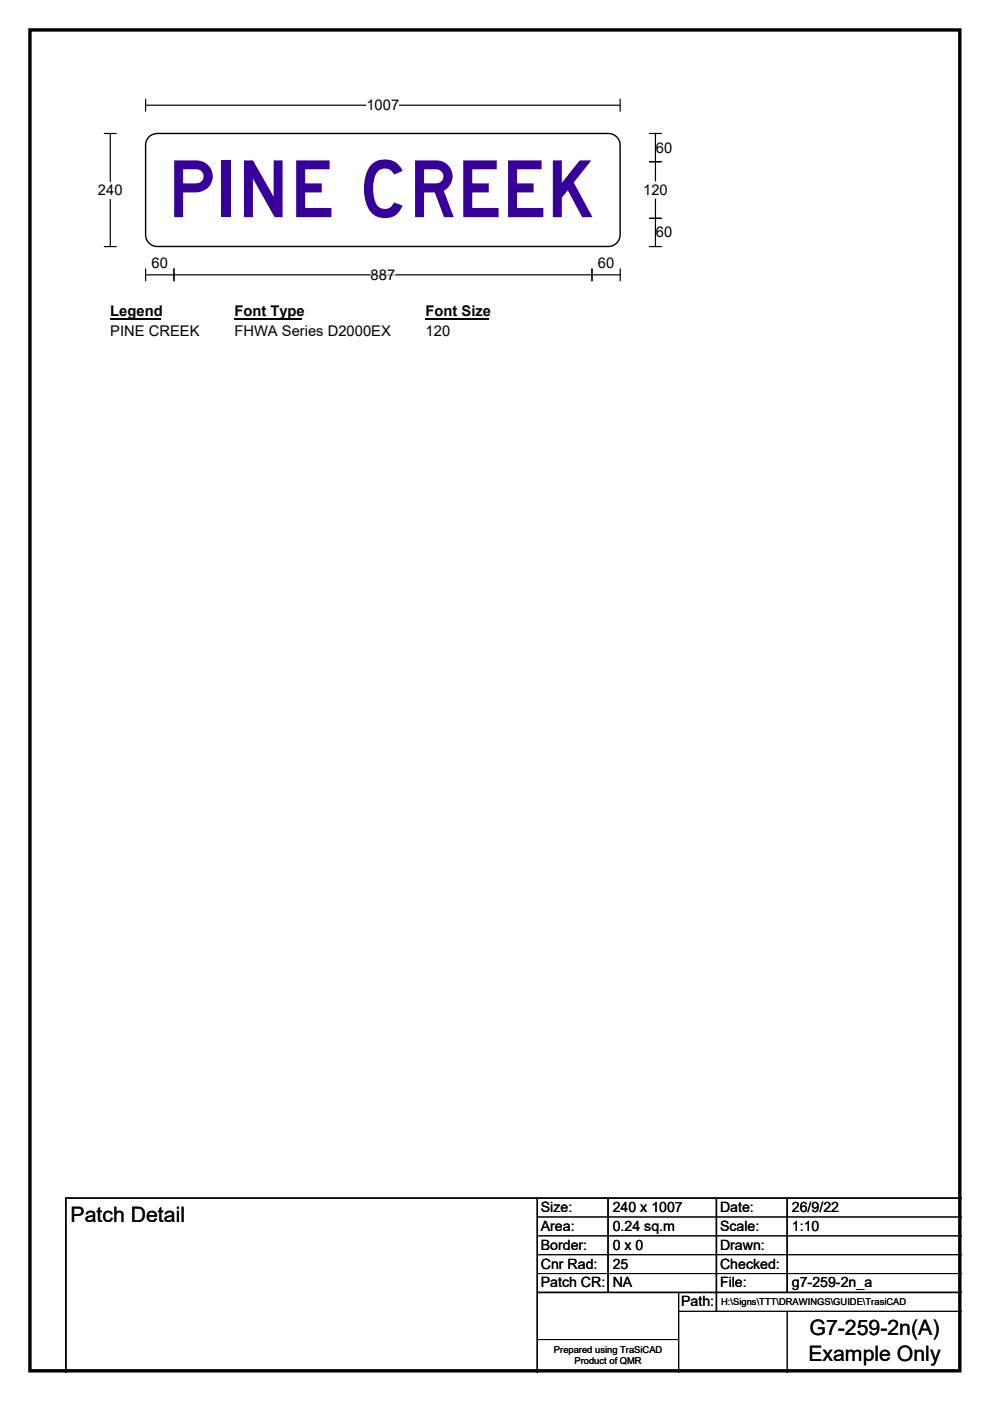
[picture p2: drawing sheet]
<svg xmlns="http://www.w3.org/2000/svg" width="210mm" height="297mm" viewBox="0 0 210 297" stroke-linecap="round" stroke-linejoin="round" font-family="sans-serif">
<path d="M6.3 6.3h197.3v284.3h-197.3z" fill="none" stroke="#000" stroke-width=".72"/>
<path d="M30.9 22.3h100.6M30.9 21v2.6M131.5 21v2.6" fill="none" stroke="#000" stroke-width=".25"/>
<path d="M77.7 20.6h7v3.5h-7z" fill="#fff"/>
<path d="M22.1 28.3h2.6M23.4 28.3v24M22.1 52.3h2.6M30.9 58.3h100.7M30.9 57v2.5M36.9 57v2.5M125.6 57v2.5M131.6 57v2.5" fill="none" stroke="#000" stroke-width=".25"/>
<path d="M78.6 58.3h5.2" fill="none" stroke="#fff" stroke-width=".25"/>
<path d="M20.8 38.6h5.2v3.5h-5.2z" fill="#fff"/>
<path d="M137.8 34.3h2.5M137.8 28.3h2.5M139 28.3v24M137.8 46.3h2.5M137.8 52.3h2.5" fill="none" stroke="#000" stroke-width=".25"/>
<path d="M139 38.5v3.5" fill="none" stroke="#fff" stroke-width=".25"/>
<path d="M23.4 64.3h10.7v3.5h-10.7z" fill="#fff"/>
<path d="M23.4 67.6h10.7" fill="none" stroke="#000" stroke-width=".32"/>
<path d="M49.7 64.3h14.4v3.5h-14.4z" fill="#fff"/>
<path d="M49.7 67.6h14.4" fill="none" stroke="#000" stroke-width=".32"/>
<path d="M90.3 64.3h13.4v3.5h-13.4z" fill="#fff"/>
<path d="M90.3 67.6h13.4" fill="none" stroke="#000" stroke-width=".32"/>
<g fill="#fff">
<path d="M23.4 68.5h18.8v3.4h-18.8z"/>
<path d="M49.7 68.5h33.1v3.4h-33.1z"/>
<path d="M90.3 68.5h5.2v3.4h-5.2z"/>
</g>
<path d="M31.4 29.2a2.49 2.49 0 0 1 2-.9h95.6a2.49 2.49 0 0 1 2.5 2.5v19a2.5 2.5 0 0 1-2.5 2.5h-95.6a2.49 2.49 0 0 1-2.5-2.5v-19v-.6z" fill-rule="evenodd" fill="#fff" stroke="#fff" stroke-width=".21"/>
<path d="M31.4 29.2a2.49 2.49 0 0 1 2-.9h95.6a2.49 2.49 0 0 1 2.5 2.5v19a2.5 2.5 0 0 1-2.5 2.5h-95.6a2.49 2.49 0 0 1-2.5-2.5v-19v-.6zM114 254v37M129 254v20M152 254v24M167 254v20M204 254h-190v37M114 274h90" fill="none" stroke="#000" stroke-width=".3"/>
<path d="M114 258h90M114 262h90M114 266h90M114 270h90M144 278h60M144 274v17M167 278v13M114 284h30" fill="none" stroke="#000" stroke-width=".21"/>
<text font-size="16.7" fill="#37009b" x="35.5" y="46">PINE CREEK</text>
<g font-size="4.5">
<text x="15" y="259.1">Patch Detail</text>
<text x="171.7" y="283.1">G7-259-2n(A)</text>
<text x="171.5" y="288.6">Example Only</text>
</g>
<g font-size="3.1">
<text x="77.7" y="23.4">1007</text>
<text x="139.1" y="32.3">60</text>
<text x="20.8" y="41.4">240</text>
<text x="136.4" y="41.3">120</text>
<text x="139.1" y="50.3">60</text>
<text x="32.2" y="56.9">60</text>
<text x="78.6" y="59.3">887</text>
<text x="126.8" y="56.9">60</text>
<text x="23.4" y="67.1">Legend</text>
<text x="23.4" y="71.2">PINE CREEK</text>
<text x="49.7" y="67.1">Font Type</text>
<text x="49.7" y="71.2">FHWA Series D2000EX</text>
<text x="90.3" y="67.1">Font Size</text>
<text x="90.3" y="71.2">120</text>
</g>
<g font-size="3">
<text x="114.7" y="257">Size:</text>
<text x="130" y="257">240 x 1007</text>
<text x="152.7" y="257">Date:</text>
<text x="168" y="257">26/9/22</text>
<text x="114.7" y="261">Area:</text>
<text x="130" y="261">0.24 sq.m</text>
<text x="152.7" y="261">Scale:</text>
<text x="168" y="261">1:10</text>
<text x="114.7" y="265">Border:</text>
<text x="114.7" y="269">Cnr Rad:</text>
<text x="130" y="265">0 x 0</text>
<text x="130" y="269">25</text>
<text x="152.7" y="265">Drawn:</text>
<text x="152.7" y="269">Checked:</text>
<text x="114.7" y="273">Patch CR:</text>
<text x="130" y="273">NA</text>
<text x="152.7" y="273">File:</text>
<text x="168" y="273">g7-259-2n_a</text>
<text x="144.5" y="277">Path:</text>
</g>
<g font-size="2">
<text x="153" y="276.6">H:\Signs\TTT\DRAWINGS\GUIDE\TrasiCAD</text>
<text x="117.5" y="286.8">Prepared using TraSiCAD</text>
<text x="121.9" y="289.2">Product of QMR</text>
</g>
</svg>
